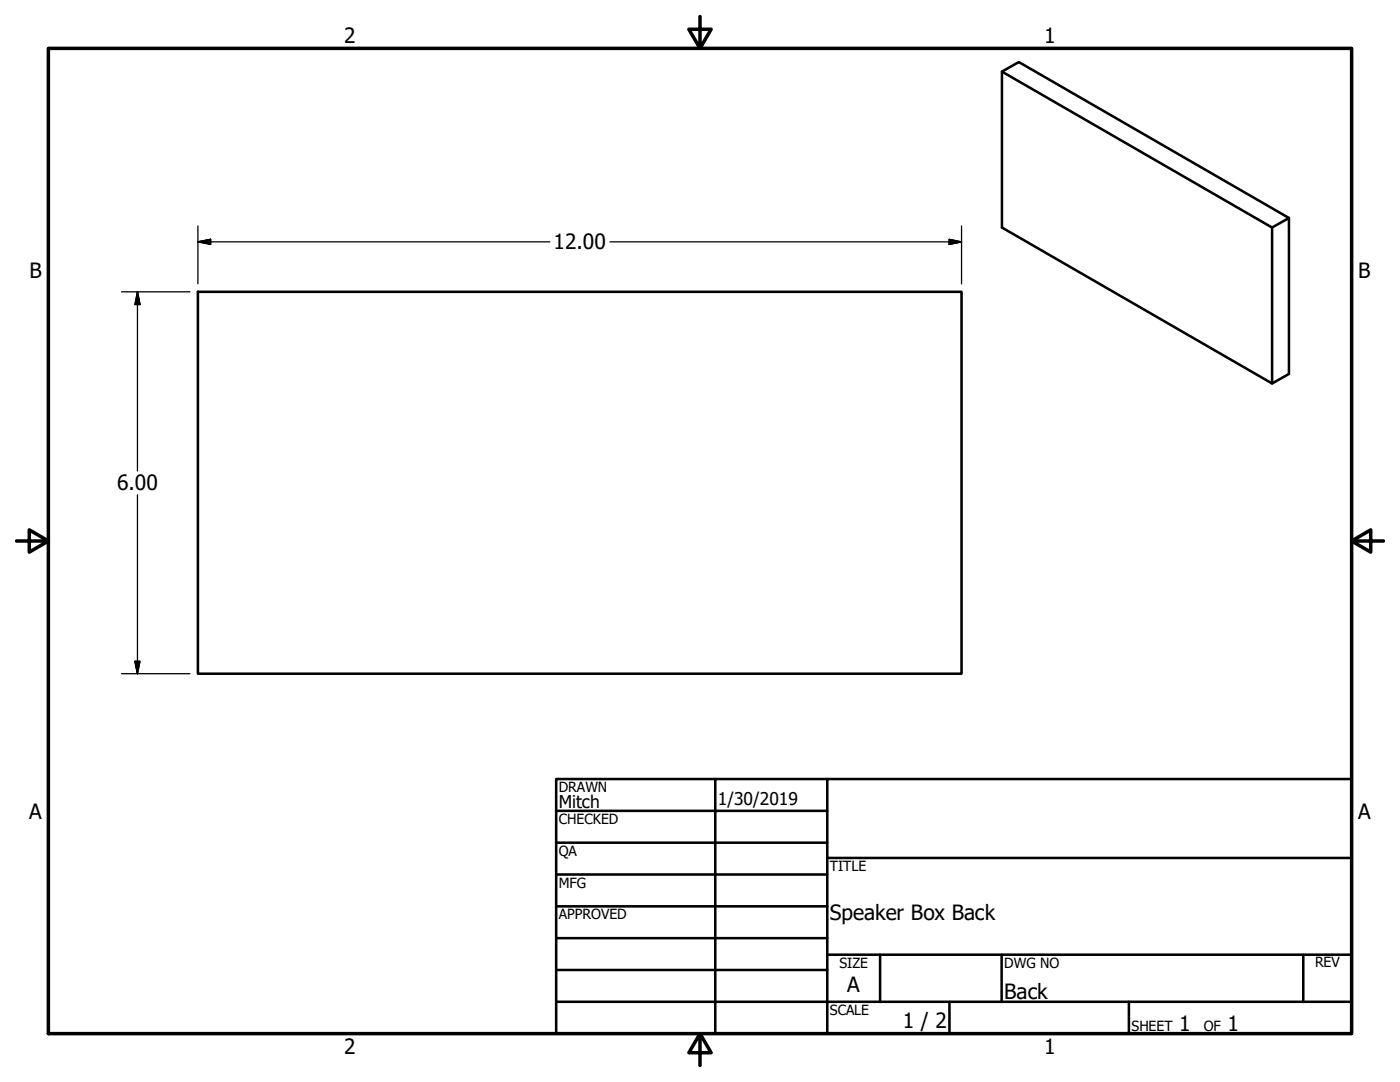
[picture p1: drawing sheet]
<svg xmlns="http://www.w3.org/2000/svg" width="279mm" height="216mm" viewBox="0 0 279 216" stroke-linecap="round" stroke-linejoin="round" font-family="sans-serif">
<!-- layer: Visible (ANSI) -->
<path d="M200 14.3l53.9 31.1 3.3-1.9v31.1l-3.3 1.9-53.9-31.1v-31.1l3.3-1.9 53.9 31.1M39.5 58.2h152.4v76.2h-152.4zM253.9 45.4v31.1" fill="none" stroke="#000" stroke-width=".51"/>
<!-- layer: Border (ANSI) -->
<path d="M9.7 9.7h260v196.5h-260zM139.7 3.3v6.4l-2.2-3.9h4.4l-2.2 3.9M3.3 107.9h6.4l-3.9-2.2v4.5l3.9-2.3M269.7 107.9l3.9 2.3v-4.5l-3.9 2.2h6.4M139.7 206.2l2.2 3.9h-4.4l2.2-3.9v6.4" fill="none" stroke="#000" stroke-width=".7"/>
<!-- layer: Title (ANSI) -->
<g fill="none" stroke="#000" stroke-width=".51">
<path d="M111 155.4h158.7v50.8h-158.7zM142.7 155.4v50.8M165.1 155.4v50.8M111 161.8h54.1M111 168.1h54.1M111 174.5h54.1M165.1 171.2h104.6M111 180.8h54.1M111 187.2h54.1M111 193.5h54.1M111 199.9h158.7M165.1 190.5h104.6"/>
<path d="M175.6 190.5v9.4M189.5 199.9v6.3M199.9 190.5v9.4M225.3 199.9v6.3M260.1 190.5v9.4"/>
</g>
<!-- layer: Dimension (ANSI) -->
<path d="M24.3 58.2h13.6M27.4 58.2l.5 2.6h-1zM27.4 58.2v35.8M39.5 48.3l2.5-.5v1zM39.5 48.3h70.2M39.5 45.1v11.5M121.7 48.3h70.2M189.4 47.8l2.5 .5-2.5 .5zM191.9 45.1v11.5M27.4 98.7v35.7M24.3 134.4h13.6M26.9 132h1l-.5 2.4z" fill="none" stroke="#000" stroke-width=".25"/>
<path d="M39.5 48.3l2.5-.5zM39.5 48.3l2.5-.5v1zM189.4 48.8l2.5-.5zM189.4 47.8l2.5 .5-2.5 .5zM27.4 58.2l.5 2.6zM27.4 58.2l.5 2.6h-1zM26.9 132l.5 2.4zM26.9 132h1l-.5 2.4z" fill="#000" stroke="#000" stroke-width=".25"/>
<g font-size="4.2">
<text x="68.7" y="8.6">2</text>
<text x="208.4" y="8.6">1</text>
<text x="110.5" y="49.8">12.00</text>
<text x="5.9" y="55.5">B</text>
<text x="271.1" y="55.5">B</text>
<text x="23.4" y="97.9">6.00</text>
<text x="5.8" y="163.4">A</text>
<text x="271" y="163.4">A</text>
<text x="165.6" y="183.5">Speaker Box Back</text>
<text x="169.1" y="198">A</text>
<text x="200.4" y="199.3">Back</text>
<text x="180.1" y="205.1">1 / 2</text>
<text x="235.3" y="205.7">1</text>
<text x="245" y="205.7">1</text>
<text x="68.7" y="210.3">2</text>
<text x="208.4" y="210.3">1</text>
</g>
<g font-size="3.5">
<text x="111.5" y="161.2">Mitch</text>
<text x="143.3" y="160.7">1/30/2019</text>
</g>
<g font-size="2.8">
<text x="111.5" y="158">DRAWN</text>
<text x="111.5" y="164.4">CHECKED</text>
<text x="111.5" y="170.8">QA</text>
<text x="165.6" y="173.7">TITLE</text>
<text x="111.5" y="177.1">MFG</text>
<text x="111.5" y="183.5">APPROVED</text>
<text x="167.5" y="193.1">SIZE</text>
<text x="200.4" y="193.1">DWG NO</text>
<text x="262.4" y="193">REV</text>
<text x="165.6" y="202.5">SCALE</text>
<text x="225.8" y="205.7">SHEET</text>
<text x="240.2" y="205.7">OF</text>
</g>
</svg>
